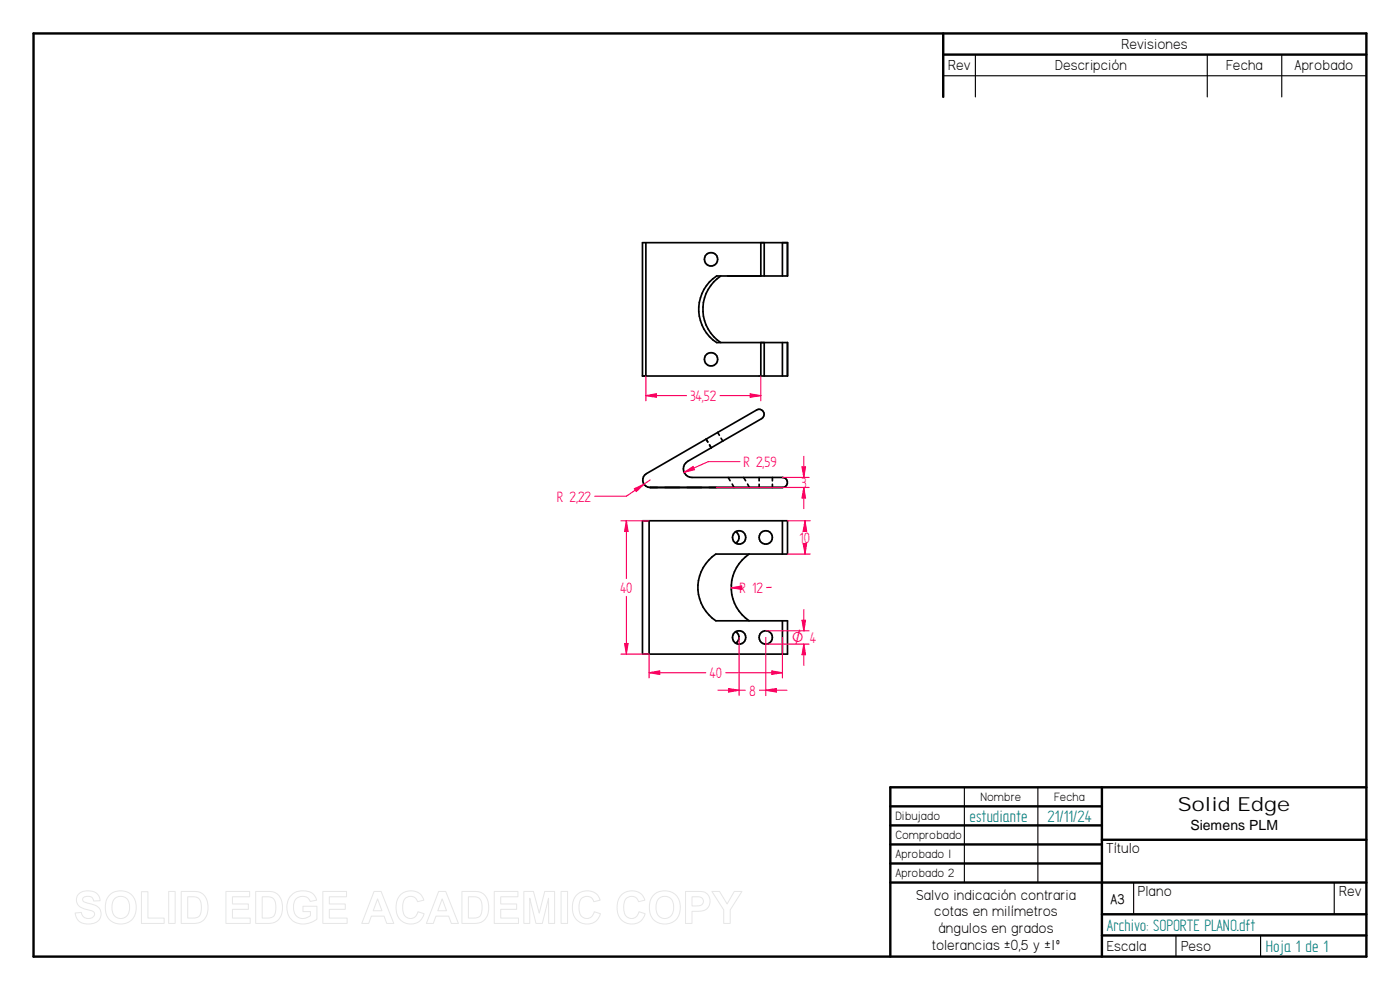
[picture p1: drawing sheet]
<svg xmlns="http://www.w3.org/2000/svg" width="420mm" height="297mm" viewBox="0 0 420 297" stroke-linecap="round" stroke-linejoin="round" font-family="sans-serif">
<g fill="none" stroke="#000" stroke-width=".72">
<path d="M10.1 10h400v277h-400zM283.1 10v19.1M283.1 16.4h127M330.7 236.2v50.8M410.1 236.2h-142.9v50.8M267.2 241.9h63.5M267.2 247.6h63.5M267.2 253.4h63.5M267.2 259.1h63.5M330.7 252h79.4M267.2 264.8h142.9M330.7 274.3h79.4"/>
<path d="M330.7 280.7h79.4"/>
</g>
<path d="M292.7 16.4v12.7M362.3 16.4v12.7M384.7 16.4v12.7M283.1 22.7h127M289.4 236.2v28.6M311.5 236.2v28.6M340.2 264.9v9.4M400.4 264.9v9.4M352.9 280.7v6.3M378.3 280.7v6.3" fill="none" stroke="#000" stroke-width=".34"/>
<g fill="none" stroke="#000" stroke-width=".51">
<path d="M192.8 72.8h43.5v10h-21.2a11.9 11.9 0 0 0 0 20h21.2v10h-43.5zM193.8 72.8v40M228.3 72.8v10M229.4 72.8v10M234.8 72.8v10M216.3 82.8a12 12 0 0 0 0 20M228.3 102.8v10M229.4 102.8v10M234.8 102.8v10M212.4 132.6l-.5-.9 .5 .9M212.9 133.5l.5 .9M213 133.5l.4 .9"/>
<path d="M215.4 129.8l11.7-6.8a1.5 1.5 0 0 1 2 .6 1.5 1.5 0 0 1-.5 2l-11.7 6.7M215.4 129.8l.5 .8M215.4 129.8l-21.4 12.3a2.22 2.22 0 0 0-1 2.5 2.22 2.22 0 0 0 2.1 1.7h39.7a1.5 1.5 0 0 0 1.5-1.5 1.5 1.5 0 0 0-1.5-1.5h-27.1a2.59 2.59 0 0 1-2.5-2 2.59 2.59 0 0 1 1.2-2.9l7-4M216.4 131.5l.5 .8M216.9 132.3l-3.5 2.1M192.8 156.3h43.5v9.9h-21.5a12 12 0 0 0 0 20.1h21.5v10h-43.5zM194.8 156.3v40M218.6 143.3l.5 .9M219.7 145.2l.6 1.1M220.8 159.5a2.01 2.01 0 0 1 0 3.5M223.2 143.3l.6 .9M224.4 145.2l.5 1.1"/>
<path d="M227.8 143.3v1M227.8 145.3v1M231.8 143.3v1M231.8 145.3v1M234.8 156.3v9.9M224.8 166.2a12 12 0 0 0 0 20.1M220.8 189.5a2.01 2.01 0 0 1 0 3.5M234.8 186.3v10"/>
<circle cx="213.4" cy="77.8" r="2"/>
<circle cx="213.4" cy="107.8" r="2"/>
<circle cx="221.8" cy="161.3" r="2"/>
<circle cx="229.8" cy="161.2" r="2"/>
<circle cx="221.8" cy="191.3" r="2.01"/>
<circle cx="229.8" cy="191.3" r="2"/>
</g>
<path d="M194.8 196.3v7.1M234.8 191.3v12.1M194.8 201.8l3.2-.5v1.1z" fill="none" stroke="#fa005f" stroke-width=".34"/>
<path d="M194.8 201.8l3.2-.5v1.1z" fill="#fa005f"/>
<path d="M231.6 201.3l3.2 .5-3.2 .6z" fill="none" stroke="#fa005f" stroke-width=".34"/>
<path d="M231.6 201.3l3.2 .5-3.2 .6z" fill="#fa005f"/>
<path d="M186.4 156.3h8.4M188 156.3l.5 3.1h-1.1zM186.4 196.3h8.4M194.8 201.8h17M217.8 201.8h17" fill="none" stroke="#fa005f" stroke-width=".34"/>
<path d="M188 156.3l.5 3.1h-1.1z" fill="#fa005f"/>
<path d="M187.4 193.1h1.1l-.5 3.2z" fill="none" stroke="#fa005f" stroke-width=".34"/>
<path d="M187.4 193.1h1.1l-.5 3.2z" fill="#fa005f"/>
<path d="M188 156.3v17.3M188 178.9v17.4M229.8 193.3h13M229.8 189.3h13M241.2 193.3l.6 3.1h-1.1z" fill="none" stroke="#fa005f" stroke-width=".34"/>
<path d="M241.2 193.3l.6 3.1h-1.1z" fill="#fa005f"/>
<path d="M240.7 186.1h1.1l-.6 3.2z" fill="none" stroke="#fa005f" stroke-width=".34"/>
<path d="M240.7 186.1h1.1l-.6 3.2z" fill="#fa005f"/>
<path d="M236.3 156.3h6.9M241.6 156.3l.5 3.1h-1.1zM236.3 166.2h6.9M241.2 182.9v6.4M241.2 193.3v6.3" fill="none" stroke="#fa005f" stroke-width=".34"/>
<path d="M241.6 156.3l.5 3.1h-1.1z" fill="#fa005f"/>
<path d="M241 163.1h1.1l-.5 3.1z" fill="none" stroke="#fa005f" stroke-width=".34"/>
<path d="M241 163.1h1.1l-.5 3.1z" fill="#fa005f"/>
<path d="M241.6 156.3v2.2M219.4 176.4l3.2-.6v1.1zM219.4 176.4h1.4M231.5 176.2l-1.4 .1M241.6 164v2.2" fill="none" stroke="#fa005f" stroke-width=".34"/>
<path d="M219.4 176.4l3.2-.6v1.1z" fill="#fa005f"/>
<path d="M221.8 191.3v17.4M229.8 191.3v17.4M229.8 207.1l3.2-.5v1z" fill="none" stroke="#fa005f" stroke-width=".34"/>
<path d="M229.8 207.1l3.2-.5v1z" fill="#fa005f"/>
<path d="M218.6 206.6l3.2 .5-3.2 .5z" fill="none" stroke="#fa005f" stroke-width=".34"/>
<path d="M218.6 206.6l3.2 .5-3.2 .5z" fill="#fa005f"/>
<path d="M222.1 138.5h-9.6l-7.2 3.2M205.3 141.7l2.7-1.7 .4 .9zM215.5 207.1h8.2M228 207.1h8.2" fill="none" stroke="#fa005f" stroke-width=".34"/>
<path d="M205.3 141.7l2.7-1.7 .4 .9z" fill="#fa005f"/>
<path d="M190.4 146.6l2.9-1.3-2.3 2.2zM195.1 144l-7.1 4.9h-9.5" fill="none" stroke="#fa005f" stroke-width=".34"/>
<path d="M190.4 146.6l2.9-1.3-2.3 2.2z" fill="#fa005f"/>
<path d="M215 146.3h27.8M234.8 143.3h8M240.7 140.1h1.1l-.6 3.2z" fill="none" stroke="#fa005f" stroke-width=".34"/>
<path d="M240.7 140.1h1.1l-.6 3.2z" fill="#fa005f"/>
<path d="M241.2 146.3l.6 3.1h-1.1z" fill="none" stroke="#fa005f" stroke-width=".34"/>
<path d="M241.2 146.3l.6 3.1h-1.1z" fill="#fa005f"/>
<path d="M193.8 118.7l3.2-.5v1zM193.8 112.8v7.5M228.3 112.8v7.5M241.2 136.9v6.4M241.2 146.3v6.3" fill="none" stroke="#fa005f" stroke-width=".34"/>
<path d="M193.8 118.7l3.2-.5v1z" fill="#fa005f"/>
<path d="M225.2 118.2l3.1 .5-3.1 .5z" fill="none" stroke="#fa005f" stroke-width=".34"/>
<path d="M225.2 118.2l3.1 .5-3.1 .5z" fill="#fa005f"/>
<path d="M193.8 118.7h12.2M216.1 118.7h12.2" fill="none" stroke="#fa005f" stroke-width=".34"/>
<g fill="none" stroke="#e6e6e6" stroke-width=".3">
<path d="M23.6 268.3a4.4 4.4 0 0 1 6.1 .5l.3 1.5h-1.9a1.77 1.77 0 0 0-1.5-1.4 1.77 1.77 0 0 0-1.8 1 1.83 1.83 0 0 0 2 1.2 3.4 3.4 0 0 1 3.5 3.2 3.5 3.5 0 0 1-4.4 2.9 3.3 3.3 0 0 1-3.3-3.3l1.8-.1a2.07 2.07 0 0 0 1.8 1.8 2.07 2.07 0 0 0 2.2-1.3 1.38 1.38 0 0 0-1.5-1.2 4.1 4.1 0 0 1-3.9-2.7v-1.1zM32.9 268.5a4.8 4.8 0 0 1 5.9-.5 4.8 4.8 0 0 1 2 5.5 4.7 4.7 0 0 1-5.8 3.6 4.7 4.7 0 0 1-3.3-5.9l.3-1.4zM34.3 269.7a2.7 2.7 0 0 1 3.2-.4 2.7 2.7 0 0 1 1.4 2.9 2.72 2.72 0 0 1-2.6 3.4 2.72 2.72 0 0 1-2.7-3.4l.2-1.7zM42.4 267.5h2v8h4.9v1.6h-6.9zM50.6 267.5h2v9.6h-2zM54.4 267.5h3.5a4.1 4.1 0 0 1 4.5 4.8 4.1 4.1 0 0 1-4.4 4.8h-3.6zM56.3 269.1a4.3 4.3 0 0 1 3.4 .5 4.8 4.8 0 0 1-.2 5.5l-1 .3-2.2 .1zM67.8 267.5h7.1v1.6h-5.1v2.1h4.7v1.6h-4.7v2.7h5.3v1.6h-7.3zM76.7 267.5h3.6a4.1 4.1 0 0 1 4.5 4.8 4.1 4.1 0 0 1-4.4 4.8h-3.7zM78.7 269.1a4.3 4.3 0 0 1 3.3 .5 4.8 4.8 0 0 1-.2 5.5l-1 .3-2.1 .1zM87.3 268.7a5.2 5.2 0 0 1 7.1 0l.6 1.4-1.9 .4a2.65 2.65 0 0 0-3.2-1.4 2.65 2.65 0 0 0-1.8 3 2.99 2.99 0 0 0 1.5 3.2 2.99 2.99 0 0 0 3.6-.6v-1.2h-2.3v-1.6h4.2v3.9a5.9 5.9 0 0 1-7.9-.2 5.8 5.8 0 0 1 .1-6.9zM96.9 267.5h7.1v1.6h-5.2v2.1h4.8v1.6h-4.8v2.7h5.4v1.6h-7.3z"/>
<path d="M112.3 267.5h2.1l3.8 9.6h-2.1l-.8-2.2h-3.8l-.9 2.2h-2zM113.3 269.7l1.3 3.6h-2.6zM120.1 268.6a4.2 4.2 0 0 1 7.1 1.5l-1.9 .5a2.27 2.27 0 0 0-2.7-1.6 2.27 2.27 0 0 0-1.7 2.6 3.4 3.4 0 0 0 1.5 3.9 2.24 2.24 0 0 0 3-1.9l1.9 .6a4.3 4.3 0 0 1-5.1 2.9 4.3 4.3 0 0 1-3.3-4.8l.3-2.4zM131.6 267.5h2.2l3.8 9.6h-2.1l-.8-2.2h-3.9l-.8 2.2h-2zM132.7 269.7l1.3 3.6h-2.6zM138.6 267.5h3.5a4.1 4.1 0 0 1 4.6 4.8 4.1 4.1 0 0 1-4.4 4.8h-3.7zM140.6 269.1a4.3 4.3 0 0 1 3.3 .5 4.8 4.8 0 0 1-.2 5.5l-1 .3-2.1 .1zM148.3 267.5h7.1v1.6h-5.1v2.1h4.8v1.6h-4.8v2.7h5.3v1.6h-7.3zM157.2 267.5h2.9l1.7 6.5 1.7-6.5h2.9v9.6h-1.7l-.1-7.6-1.8 7.6h-1.9l-1.9-7.6v7.6h-1.8zM168.4 267.5h1.9v9.6h-1.9zM173 268.6a4.2 4.2 0 0 1 7.1 1.5l-1.9 .5a2.27 2.27 0 0 0-2.7-1.6 2.27 2.27 0 0 0-1.7 2.6 3.4 3.4 0 0 0 1.5 3.9 2.24 2.24 0 0 0 3-1.9l1.9 .6a4.3 4.3 0 0 1-5.1 2.9 4.3 4.3 0 0 1-3.3-4.8l.4-2.4zM186.4 268.6a4.2 4.2 0 0 1 7.1 1.5l-1.9 .5a2.27 2.27 0 0 0-2.6-1.6 2.27 2.27 0 0 0-1.8 2.6 3.4 3.4 0 0 0 1.6 3.9 2.24 2.24 0 0 0 3-1.9l1.8 .6a4.3 4.3 0 0 1-5 2.9 4.3 4.3 0 0 1-3.4-4.8l.4-2.4z"/>
<path d="M196.2 268.5a4.8 4.8 0 0 1 5.9-.5 4.8 4.8 0 0 1 2 5.5 4.7 4.7 0 0 1-5.8 3.6 4.7 4.7 0 0 1-3.3-5.9l.3-1.4zM197.6 269.7a2.7 2.7 0 0 1 3.2-.4 2.7 2.7 0 0 1 1.4 2.9 2.72 2.72 0 0 1-2.6 3.4 2.72 2.72 0 0 1-2.7-3.4l.2-1.7zM205.7 267.5h3.1a3.6 3.6 0 0 1 3.9 1.3 3.1 3.1 0 0 1-.1 3.4 3.1 3.1 0 0 1-3.2 1.2h-1.7v3.7h-2zM207.7 269.1a3.9 3.9 0 0 1 3.1 .4 1.44 1.44 0 0 1 0 1.7 1.44 1.44 0 0 1-1.5 .6h-1.6zM213.6 267.5h2.3l2.3 3.7 2.2-3.7h2.3l-3.6 5.5v4.1h-1.9v-4.1z"/>
</g>
<text font-size="5.8" x="353.5" y="243.3">Solid Edge</text>
<g font-size="5.6" fill="#008080">
<text x="290.9" y="246.5">estudiante</text>
<text x="314.4" y="246.5">21/11/24</text>
<text x="332.2" y="279.2">Archivo: SOPORTE PLANO.dft</text>
<text x="379.8" y="285.6">Hoja 1 de 1</text>
</g>
<g font-size="5.1" fill="#fa005f">
<text x="207.1" y="120.3">34,52</text>
<text x="223.2" y="140.1">R 2,59</text>
<text x="240.4" y="146.3">3</text>
<text x="167.1" y="150.5">R 2,22</text>
<text x="240" y="162.9">10</text>
<text x="186.1" y="177.8">40</text>
<text x="221.9" y="177.9">R 12</text>
<text x="212.9" y="203.4">40</text>
<text x="224.8" y="208.7">8</text>
</g>
<g font-size="4.9">
<text x="336.6" y="14.7">Revisiones</text>
<text x="284.6" y="21.1">Rev</text>
<text x="316.7" y="21.1">Descripción</text>
<text x="368" y="21.1">Fecha</text>
<text x="388.5" y="21.1">Aprobado</text>
<text x="332" y="256">Título</text>
<text x="274.9" y="269.9">Salvo indicación contraria</text>
<text x="341.5" y="268.8">Plano</text>
<text x="401.9" y="268.8">Rev</text>
<text x="280.4" y="274.9">cotas en milímetros</text>
<text x="281.6" y="280">ángulos en grados</text>
<text x="279.6" y="284.9">tolerancias ±0,5 y ±1º</text>
<text x="332.2" y="285.4">Escala</text>
<text x="354.4" y="285.4">Peso</text>
</g>
<text font-size="4.9" fill="#fa005f" x="237.6" y="192.8">O 4</text>
<text font-size="4.7" x="333.2" y="271.1">A3</text>
<text font-size="4.2" x="357.3" y="249">Siemens PLM</text>
<g font-size="4.1">
<text x="294.3" y="240.4">Nombre</text>
<text x="316.4" y="240.4">Fecha</text>
<text x="268.7" y="246.1">Dibujado</text>
<text x="268.7" y="251.8">Comprobado</text>
<text x="268.7" y="257.5">Aprobado 1</text>
<text x="268.7" y="263.2">Aprobado 2</text>
</g>
</svg>
